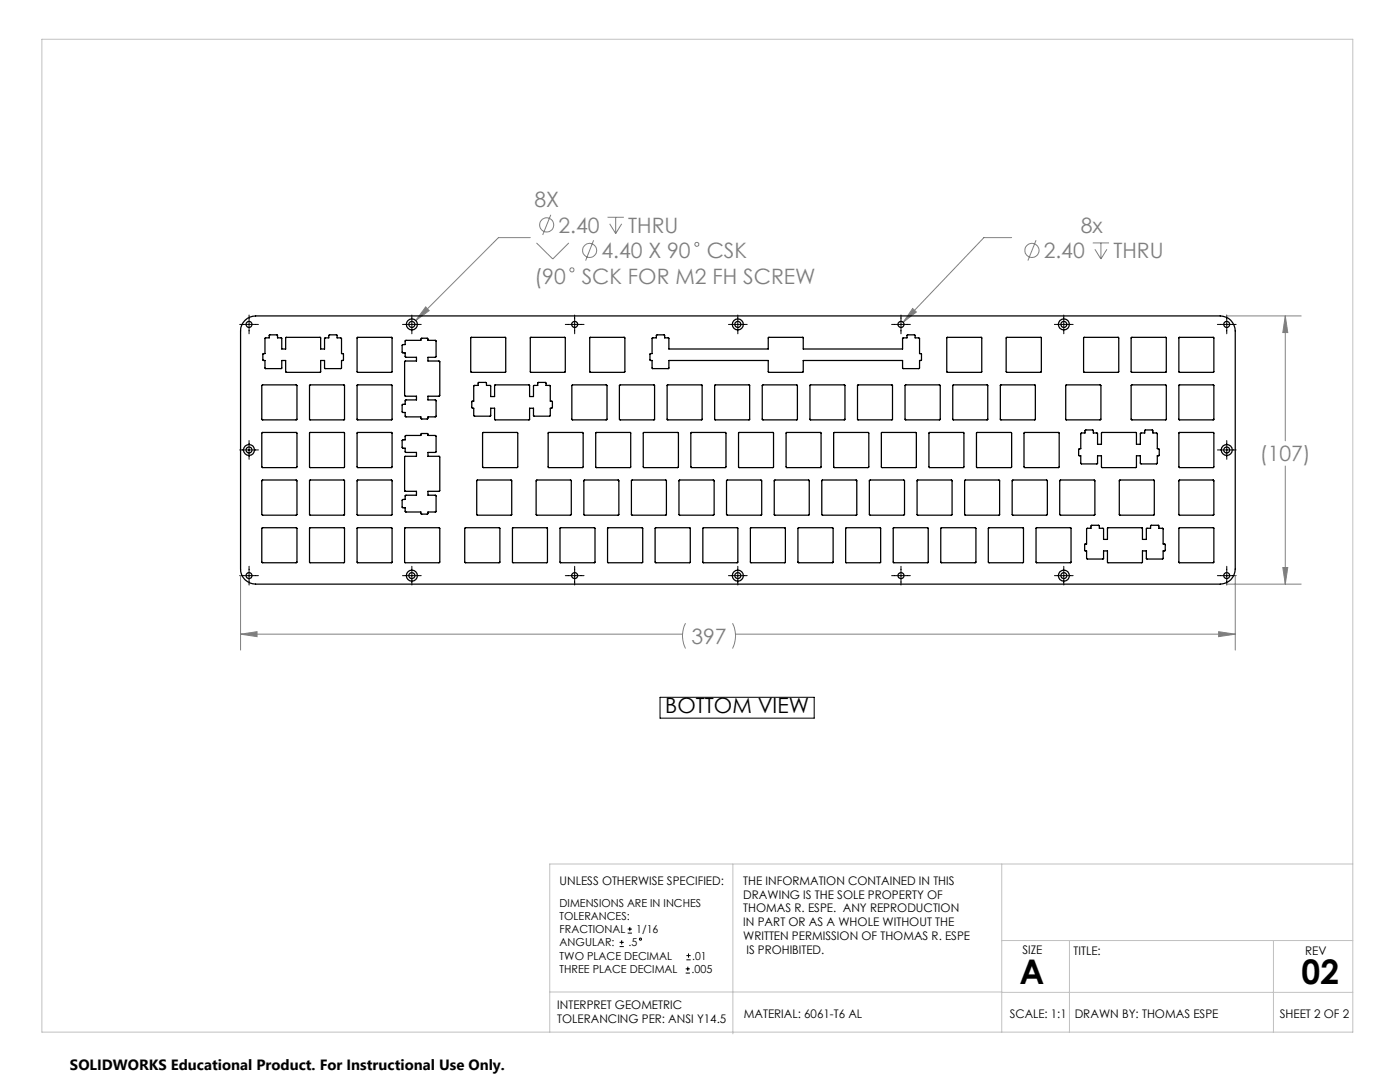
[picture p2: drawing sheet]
<svg xmlns="http://www.w3.org/2000/svg" width="279mm" height="216mm" viewBox="0 0 279 216" stroke-linecap="round" stroke-linejoin="round" font-family="sans-serif">
<g fill="none" stroke="#808080" stroke-width=".2">
<path d="M105.8 47.4h-6.3l-16.5 16.6M107.1 48.5l3.2 3.2 3.2-3.2M109.9 42.9l-1.6 4M118.5 47.9l-1.6 4.1M121.2 43.4h3.3M121.7 44.7l1.2 1.9M122.9 43.4v3.2M124.1 44.7l-1.2 1.9M201.9 47.4h-5.5l-16.2 16.9M206.8 47.9l-1.7 4.1M218.1 48.5h3.2M218.5 49.7l1.2 2"/>
<path d="M219.7 48.5v3.2M220.9 49.7l-1.2 2M84.9 61.2l.8 .8-2.7 2zM182.1 61.6l.8 .7-2.7 2zM244.8 63h14.9M256.5 63l.5 3.4h-1zM256.5 63v24.9M256.5 93v23.6M48 114.8v14.9M244.8 116.6h14.9M246.5 114.8v14.9M256 113.2h1l-.5 3.4z"/>
<path d="M48 126.5l3.3-.5v1zM48 126.5h88.2M136.8 124.4a5.6 5.6 0 0 0 0 5M146.2 124.4a5.6 5.6 0 0 1 0 5M146.8 126.5h99.7M243.2 126l3.3 .5-3.3 .5z"/>
<circle cx="109.1" cy="44.9" r="1.41"/>
<circle cx="114.1" cy="53.9" r=".4"/>
<circle cx="117.7" cy="50" r="1.41"/>
<circle cx="139.1" cy="48.8" r=".41"/>
<circle cx="206" cy="50" r="1.41"/>
</g>
<g fill="none" stroke="#000" stroke-width=".2">
<path d="M47.8 64.7h3.8M49.7 62.9v3.7M80.3 64.7h3.8M82.2 62.9v3.7M112.8 64.7h3.8M114.7 62.9v3.7M145.4 64.7h3.7M147.2 62.9v3.7M177.9 64.7h3.8M179.8 62.9v3.7M210.4 64.7h3.8M212.3 62.9v3.7"/>
<path d="M243 64.7h3.7M244.8 62.9v3.7M47.8 89.8h3.8M49.7 87.9v3.8M243 89.8h3.7M244.8 87.9v3.8M47.8 114.9h3.8M49.7 113v3.7M80.3 114.9h3.8M82.2 113v3.7M112.8 114.9h3.8M114.7 113v3.7"/>
<path d="M145.4 114.9h3.7M147.2 113v3.7M177.9 114.9h3.8M179.8 113v3.7M210.4 114.9h3.8M212.3 113v3.7M243 114.9h3.7M244.8 113v3.7M131.7 139.1h30.8v4.2h-30.8zM123.6 188.9h.9M123.6 188h.9M124.1 187.6v.9"/>
<path d="M125.3 186.2h.8M125.3 185.4h.8M125.7 185v.8M136.8 194.2h.9M136.8 193.3h.9M137 191.5h.8M137 190.7h.8M137.3 192.9v.8M137.4 190.3v.8"/>
<circle cx="127.8" cy="187.4" r=".21"/>
</g>
<path d="M8.4 7.8h261.6v198.2h-261.6zM146.3 172.4v33.9M199.9 172.4v33.6M270 172.4h-160.3v33.6M109.7 197.9h90.2M199.9 198h70.1M199.9 187.7h70.1M213.4 187.7v18.3M254.1 187.7v18.3" fill="none" stroke="#c0c0c0" stroke-width=".2"/>
<path d="M84.9 61.2l-1.9 2.8 2.7-2zM256.5 63l.5 3.4h-1zM256 113.2h1l-.5 3.4zM48 126.5l3.3-.5v1zM243.2 126l3.3 .5-3.3 .5zM182.1 61.6l-1.9 2.7 2.7-2z" fill="#808080"/>
<g fill="none" stroke="#000" stroke-width=".25">
<path d="M48.9 63.9a3.1 3.1 0 0 1 2.1-.9h192.5a3 3 0 0 1 3 3v47.6a3 3 0 0 1-3 3h-192.5a3 3 0 0 1-3-3v-47.6a2.87 2.87 0 0 1 .9-2.1zM52.2 76.9l.2-.1h6.8l.1 .1-.1 6.9h-6.9zM53 67.4h.7l.1-.6h1.5l.1 .6 .8 .1v2.1h.8l.1-2.3h6.8l.1 2.3h.8v-2.1l.8-.1 .1-.6h1.5l.1 .6 .9 .1v3.1h.3v1.3h-.3v1.5l-.1 .2h-3.2l-.1-1.7h-.8l-.1 2.4h-6.8l-.1-.1v-2.3h-.8v1.7h-3.2l-.1-1.7h-.4v-1.3h.4zM61.8 76.9l6.9-.1 .1 6.9-7 .1zM71.3 67.4l6.9-.1v6.9l-6.9 .1zM71.3 76.9l6.9-.1v6.9l-6.9 .1zM80.9 68l3.1-.1 .1-.4h1.2l.1 .1v.3l1.6 .1v3.2l-.1 .1h-1.5v.7h2.3l.1 .2-.1 6.8-2.3 .1v.7h1.5l.1 .1v3.1l-.1 .2h-1.5v.3l-.1 .1h-1.2l-.1-.4h-3l-.1-.9-.6-.1v-1.4l.6-.1v-.9h2.2v-.7l-2.3-.1v-6.9l.1-.1h2.2v-.7h-2.2v-.9l-.6-.1v-1.4l.1-.1h.5zM93.9 67.4l7-.1v6.9l-6.9 .1zM94.7 76.9h.7l.1-.6h1.5l.1 .6 .8 .1v2.1h.8l.1-2.3h6.8l.1 .1v2.2h.8v-2.1l.8-.1 .1-.6h1.5l.1 .6 .8 .1v3l.4 .2v1.2l-.4 .1v1.5h-3.3v-1.5h-.8l-.1 2.3h-6.8l-.1-2.3h-.8v1.5h-3.3l-.1-1.5-.3-.1v-1.3l.3-.1v-3zM105.8 67.3h6.9l.1 7h-6.9zM114.2 76.8h6.8l.1 .1v6.9l-6.9-.1zM117.8 67.3h6.9v6.9l-.1 .1h-6.9z"/>
<path d="M123.6 76.9l7-.1v6.9l-6.9 .1zM130.1 67.5l.9-.1 .1-.6h1.5v.6l.9 .1v2.1h19.8l.1-2.3h6.9v2.3h19.8v-2.1l.9-.1v-.6h1.6v.6l.9 .1v3.1h.4v1.3h-.4l-.1 1.7h-3.2l-.1-1.7h-19.8l-.1 2.4h-6.8l-.1-.1v-2.3h-19.8l-.1 1.7h-3.2l-.1-1.7h-.4v-1.3h.4zM133.1 76.9l7-.1v6.9l-6.9 .1zM142.6 76.9l6.9-.1 .1 7h-6.9zM152.2 76.9l6.9-.1v6.9l-6.9 .1zM161.7 76.8l6.9 .1v6.9l-7-.1zM171.2 76.8l6.9 .1-.1 6.9-6.9-.1zM180.7 76.8h6.8l.1 .1v6.9l-6.9-.1zM189 67.3h6.9v7h-6.9zM190.2 76.8l6.9 .1v6.9h-6.9zM199.6 76.9l7-.1v6.9l-6.9 .1zM200.9 67.3l6.9 .1v6.9l-7-.1z"/>
<path d="M212.7 76.8l7 .1-.1 6.9-6.9-.1zM216.3 67.3h6.9l.1 6.9-.1 .1h-6.9zM225.8 67.3h6.9v7h-6.9l-.1-.1zM225.8 76.8h6.9v7h-6.9zM235.3 67.3h6.9v7h-6.9zM235.3 76.8l7 .1-.1 6.9-6.9-.1zM52.3 95.8h6.9v7l-6.9-.1zM52.3 86.3l6.9 .1v6.9l-6.9-.1zM61.8 95.8h6.9l.1 .1-.1 6.9h-6.9zM61.8 86.4l6.9-.1 .1 6.9-.2 .1h-6.8zM71.3 86.3h6.9v6.9l-6.9 .1zM71.4 95.8h6.8v7h-6.9v-6.9z"/>
<path d="M80.9 87l3.1-.1 .1-.4h1.2l.1 .4h1.5l.1 .1v3.2l-1.6 .1v.8h2.3l.1 .1v6.7l-.1 .1h-2.3v.8h1.6v.1v3.3h-1.6l-.1 .4h-1.2l-.1-.4h-3.1v-.9l-.6-.1v-1.4l.1-.1h.5v-.9h2.2v-.8h-2.3v-6.9h2.3v-.8h-2.1l-.1-.9h-.6v-1.5l.6-.1zM95.1 95.8h6.9l.1 .1v6.9h-6.9zM96.4 86.3l6.9 .1v6.9l-7-.1v-6.8zM107 95.8h6.9l.1 6.9-7 .1zM109.5 86.3h6.8v7l-6.9-.1zM116.5 95.8h6.9l.1 .1v6.9h-6.9zM118.9 86.3h6.9l.1 6.9-6.9 .1zM126 95.8h7v6.9l-7 .1zM128.4 86.3h6.9l.1 .1v6.8l-7 .1zM135.6 95.8h6.9v7h-7zM137.9 86.4l7-.1v6.9l-.2 .1h-6.8zM145 95.8h6.9l.1 7h-6.9z"/>
<path d="M147.4 86.4l6.9-.1 .1 6.9-.2 .1-6.8-.1zM154.5 95.8h6.9l.1 .1v6.9h-6.9zM156.9 86.3h6.9l.1 6.9-6.9 .1zM164 95.9l.1-.1h6.9v6.9l-7 .1zM166.4 86.4l6.9-.1 .1 .1v6.8l-7 .1zM173.5 95.8h6.9l.1 6.9-6.9 .1zM175.9 86.3h6.9v7l-6.9-.1zM183.1 95.8h6.8l.1 .1v6.9l-7-.1zM185.4 86.3h6.9l.1 6.9-6.9 .1zM192.5 95.9l.1-.1h6.9v6.9l-7 .1zM194.9 86.3h6.9l.1 .1v6.8l-7 .1zM202 95.9l.1-.1h6.9v6.9l-7 .1z"/>
<path d="M204.4 86.4l6.9-.1 .1 6.9-.2 .1h-6.8zM211.5 95.8h6.9l.1 7h-6.9zM215.8 86.4h.7v-.5l.2-.1h1.4l.1 .6 .8 .1v2.2h.8v-2.3l.1-.1h6.8l.1 2.4h.8v-2.2l.9-.1 .1-.6h1.4l.1 .6h.7l.2 .1v3l.4 .1v1.3h-.4v1.5l-.2 .2h-3.1l-.1-.1v-1.6h-.8v2.4h-6.8l-.2-.1v-2.3h-.8v1.6l-3.2 .1-.1-1.7-.4-.1v-1.2l.4-.1v-3zM223.4 95.9l.1-.1h6.8l.1 6.9-7 .1zM235.3 95.8h6.8l.2 .1-.1 6.9h-6.9zM235.3 86.4l6.9-.1 .1 6.9-.2 .1-6.8-.1zM52.3 105.3h6.9l.1 6.9-.1 .1h-6.8l-.2-.1zM61.8 105.3l7 .1-.1 6.9-6.9-.1zM71.3 105.4l6.9-.1v6.9l-6.9 .1zM80.8 105.4l6.9-.1v6.9l-6.9 .1zM92.8 105.3h6.9l.1 6.9-.1 .1h-6.8l-.2-.1zM102.3 105.3l7 .1-.1 6.9-6.9-.1z"/>
<path d="M111.8 105.4l6.9-.1v6.9l-6.9 .1zM121.3 105.3h6.9l.1 6.9-.1 .1h-6.9zM130.8 105.3l7 .1-.1 6.9-6.9-.1zM140.3 105.3l6.9 .1v6.9l-6.9-.1zM149.8 105.4l6.9-.1v6.9l-6.9 .1zM159.3 105.3h6.9v7h-6.9l-.1-.1zM168.8 105.4l6.9-.1v7h-6.9zM178.3 105.3h6.9v6.9l-6.9 .1zM187.8 105.3h6.9l.1 6.9-.1 .1h-6.9zM197.3 105.3l7 .1-.1 6.9-6.9-.1zM206.8 105.4l6.9-.1v7h-6.9zM216.9 105.4h.8l.1-.6h1.5l.1 .6 .8 .1v2.1h.8l.1-2.3h6.8l.1 2.3h.8v-2.1l.8-.1 .1-.6h1.5l.1 .6 .8 .1v3l.5 .1v1.3h-.5v1.6h-3.3v-1.6h-.8v2.3l-.1 .1h-6.8l-.1-2.4h-.8v1.6h-3.3v-1.6h-.4v-1.3l.4-.1z"/>
<path d="M235.3 105.4l6.9-.1v7h-6.9z"/>
<circle cx="49.7" cy="64.7" r=".6"/>
<circle cx="82.2" cy="64.7" r="1.1"/>
<circle cx="82.2" cy="64.7" r=".6"/>
<circle cx="114.7" cy="64.7" r=".6"/>
<circle cx="147.3" cy="64.7" r="1.1"/>
<circle cx="147.3" cy="64.7" r=".6"/>
<circle cx="179.8" cy="64.7" r=".6"/>
<circle cx="212.3" cy="64.7" r="1.1"/>
<circle cx="212.3" cy="64.7" r=".6"/>
<circle cx="244.8" cy="64.7" r=".6"/>
<circle cx="49.7" cy="89.8" r=".59"/>
<circle cx="49.7" cy="89.8" r="1.09"/>
<circle cx="244.8" cy="89.8" r=".59"/>
<circle cx="244.8" cy="89.8" r="1.1"/>
<circle cx="49.7" cy="114.9" r=".6"/>
<circle cx="82.2" cy="114.9" r="1.1"/>
<circle cx="82.2" cy="114.9" r=".6"/>
<circle cx="114.7" cy="114.9" r=".6"/>
<circle cx="147.3" cy="114.9" r="1.1"/>
<circle cx="147.3" cy="114.9" r=".6"/>
<circle cx="179.8" cy="114.9" r=".6"/>
<circle cx="212.3" cy="114.9" r="1.1"/>
<circle cx="212.3" cy="114.9" r=".6"/>
<circle cx="244.8" cy="114.9" r=".6"/>
</g>
<g font-size="6.8">
<text x="203.5" y="196.4">A</text>
<text x="259.8" y="196.4">02</text>
</g>
<g font-size="4.2" fill="#808080">
<text x="106.7" y="41.4">8X</text>
<text x="111.4" y="46.4">2.40</text>
<text x="125.4" y="46.4">THRU</text>
<text x="215.7" y="46.5">8x</text>
<text x="120" y="51.5">4.40 X 90</text>
<text x="141" y="51.5">CSK</text>
<text x="208.3" y="51.5">2.40</text>
<text x="222.2" y="51.5">THRU</text>
<text x="106.7" y="56.6">(90</text>
<text x="116.1" y="56.6">SCK FOR M2 FH SCREW</text>
<text x="251.4" y="92.1">(107)</text>
<text x="138" y="128.4">397</text>
</g>
<text font-size="4.2" x="132.8" y="142.4">BOTTOM VIEW</text>
<text font-size="3" x="14" y="213.5">SOLIDWORKS Educational Product. For Instructional Use Only.</text>
<g font-size="2.4">
<text x="111.7" y="176.5">UNLESS OTHERWISE SPECIFIED:</text>
<text x="148.3" y="176.5">THE INFORMATION CONTAINED IN THIS</text>
<text x="148.3" y="179.3">DRAWING IS THE SOLE PROPERTY OF</text>
<text x="148.3" y="182.1">THOMAS R. ESPE. ANY REPRODUCTION</text>
<text x="148.3" y="184.8">IN PART OR AS A WHOLE WITHOUT THE</text>
<text x="148.3" y="187.6">WRITTEN PERMISSION OF THOMAS R. ESPE</text>
<text x="149" y="190.4">IS PROHIBITED.</text>
<text x="204.1" y="190.4">SIZE</text>
<text x="214.3" y="190.5">TITLE:</text>
<text x="260.5" y="190.5">REV</text>
<text x="111.2" y="201.4">INTERPRET GEOMETRIC</text>
<text x="148.4" y="203.1">MATERIAL: 6061-T6 AL</text>
<text x="201.5" y="203.1">SCALE: 1:1</text>
<text x="214.5" y="203.1">DRAWN BY: THOMAS ESPE</text>
<text x="255.4" y="203.1">SHEET 2 OF 2</text>
<text x="111.2" y="204.2">TOLERANCING PER: ANSI Y14.5</text>
</g>
<g font-size="2.2">
<text x="111.7" y="180.9">DIMENSIONS ARE IN INCHES</text>
<text x="111.7" y="183.5">TOLERANCES:</text>
<text x="111.7" y="188.8">ANGULAR:</text>
<text x="111.7" y="186.2">FRACTIONAL</text>
<text x="111.7" y="191.5">TWO PLACE DECIMAL</text>
<text x="125.4" y="188.8">.5</text>
<text x="127" y="186.2">1/16</text>
<text x="138.1" y="191.5">.01</text>
<text x="111.7" y="194.1">THREE PLACE DECIMAL</text>
<text x="138" y="194.1">.005</text>
</g>
</svg>
